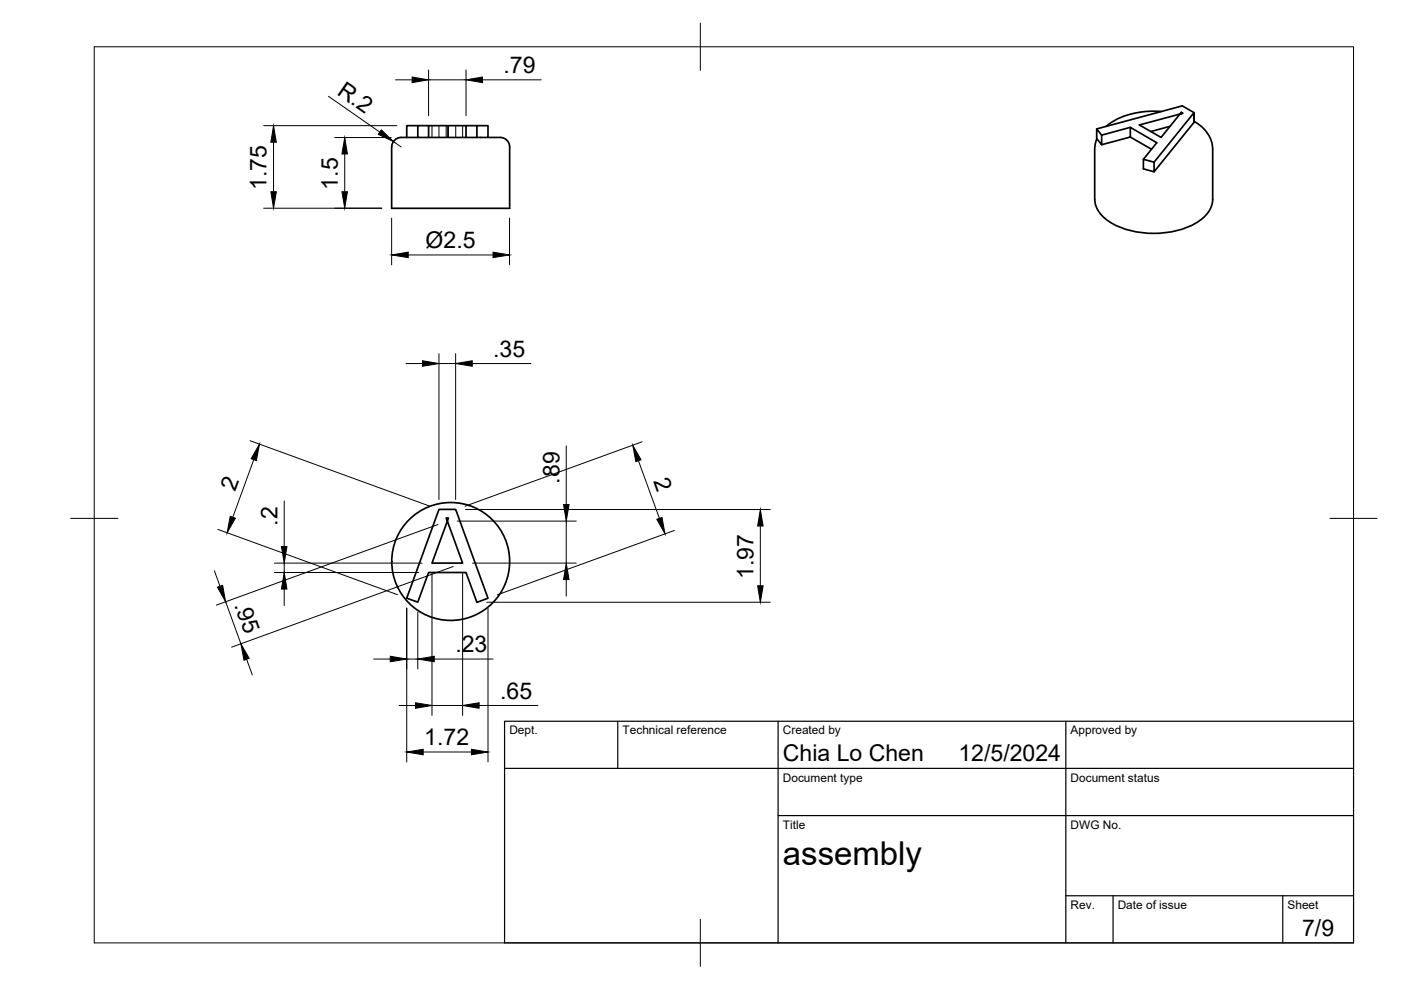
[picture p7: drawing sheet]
<svg xmlns="http://www.w3.org/2000/svg" width="297mm" height="210mm" viewBox="0 0 297 210" stroke-linecap="round" stroke-linejoin="round" font-family="sans-serif">
<!-- layer: Visible -->
<g fill="none" stroke="#000" stroke-width=".36">
<path d="M83 31.2v13h25.1v-13M86.2 29.1h-.3a2.56 2.56 0 0 0-2.8 1.5v.5M88.6 29.1h14.9v-2.5h-2.4v2.5M88.6 26.6h-2.4v2.5M90.9 26.6h-2.3v2.5h-2.4M98.8 26.6h-7.9v2.5M101.1 26.6h-2.3v2.5M103.5 29.1h1.5a3 3 0 0 1 2.8 1l.3 1M233.6 30.7l6-1.6v-2.1l5.7 3.3-2.9 3.5M239.6 27l-6 1.7v2l-1.1-1.3v-2.1l1.1 1.4M239.6 29.1l4.5 2.5M244.7 34.4l-2.3-.6v2l2.3 .6v-2l8.5-10.5-.1 2.1-8.4 10.4"/>
<path d="M246.2 23.6a16.6 16.6 0 0 0-11.7 3.2M248.1 26.8l-4.1 1.1M250.5 23.8l-.3 .4-8.6 2.3 4.6 2.6 4-4.9 .6-.2-.3-.2v.3M253.1 26l.1-2.1-2.5-1.4-18.2 4.8M253.2 25.7a7.2 7.2 0 0 1 3.9 5.9v10.7a6 6 0 0 1-3.1 4.8 19.2 19.2 0 0 1-18.7 0 6 6 0 0 1-3.2-4.8v-10.7l.5-2.2M93.1 108h3.5l6.9 18.8-2.4 .9-2.3-6.3h-7.9l-2.3 6.3-2.4-.9zM94.6 109.8h.5l-.3 .7 3.3 8.9h-6.5l3.2-8.9z"/>
<circle cx="95.6" cy="119" r="12.5"/>
</g>
<!-- layer: Hidden -->
<path d="M91.6 26.6v2.5M93.1 26.6v2.5M94.6 26.6v2.5M94.8 26.6v2.5M95.1 26.6v2.5M96.6 26.6v2.5M98.1 26.6v2.5" fill="none" stroke="#000" stroke-width=".21"/>
<!-- layer: BORDER -->
<path d="M20 9.9h267v190h-267zM148.5 4.9v10M15 109.9h10M282 109.9h10M148.5 194.9v10" fill="none" stroke="#000" stroke-width=".21"/>
<!-- layer: TITLEBLOCK -->
<path d="M107 152.9h180v47h-180zM131 152.9v10M165 152.9v47M226 152.9v47M107 162.9h180M165 172.9h122M226 189.9h61M236 189.9v10M272 189.9v10" fill="none" stroke="#000" stroke-width=".25"/>
<!-- layer: FD_Dimensions -->
<g fill="none" stroke="#000" stroke-width=".21">
<path d="M83.9 16.9h3.5M90.9 14.8v9.7M90.9 16.9h7.9M98.8 14.8v9.7M102.3 16.9h12.4M55.9 26.6h28.2M58 30.2v10.5M69.6 20.4l10.9 7.6M71 29.2h12M73.1 32.7v8M83.4 30l1.6 1.2M55.9 44.1h25"/>
<path d="M83 46.2v9.9M86.6 54.1h17.9M108 46.2v9.9M86.1 77.1h3.5M93.1 75v30.9M93.1 77.1h3.5M96.6 75v30.9M100.1 77.1h12.5M53 93.4l38.1 13.9M53.8 97.4l-4.4 12.3M120.1 94.5v12.5M135.4 97.7l4.4 12.2"/>
<path d="M136.1 93.7l-37.5 13.6M46.2 112.2l38.1 13.9M58.2 119.4h31.3M60.3 106.2v9.7M60.3 119.4v2M92.9 111.2l-47 17.1M96.9 110.5h25.3M98.7 108h64.6M100.2 119.4h22M120.1 110.5v8.9M143 112.5l-37.6 13.6M161.2 111.5v12.7"/>
<path d="M45.4 121l1.3 3.3M47.8 127.6l3.3 8.9M52.3 139.8l1.2 3.3M58.2 121.4h30.6M60.3 124.9v3.5M79.2 139.7h3.5M86.2 128.9v32.7M86.2 139.7h2.4M88.6 129.8v12M91.6 121.5v30.2M92.1 139.7h12.4M96.1 120.1l-47 17.1"/>
<path d="M98.1 121.5v30.2M103.2 127.7h60.1M103.5 128.9v32.7M120.1 122.9v3.5M84.6 149.6h3.5M89.7 159.4h10.2M91.6 149.6h6.5M101.6 149.6h12.4"/>
</g>
<g fill="#000" stroke="#000" stroke-width=".21">
<path d="M87.4 16.3l3.5 .6-3.5 .6zM98.8 16.9l3.5-.6v1.2zM58 26.6l.6 3.6h-1.2zM73.1 29.2l.6 3.5h-1.2zM80.9 27.5l2.5 2.5-3.2-1.5zM57.4 40.7h1.2l-.6 3.4zM72.5 40.7h1.2l-.6 3.4zM83 54.1l3.6-.6v1.1zM104.5 53.5l3.5 .6-3.5 .5zM89.6 76.5l3.5 .6-3.5 .6zM96.6 77.1l3.5-.6v1.2zM55 94.2l-.6 3.5-1.1-.4z"/>
<path d="M134.2 94.4l1.7 3.1-1.1 .4zM48.8 109.5l1.1 .4-1.7 3.1zM59.7 115.9h1.1l-.5 3.5zM119.5 107h1.1l-.5 3.5zM139.3 110.1l1.1-.4 .6 3.5zM161.2 108l.6 3.5h-1.2zM46.1 124.5l1.1-.4 .6 3.5zM51.1 136.5l1.7 3.1-1.1 .4zM60.3 121.4l.5 3.5h-1.1zM82.7 139.1l3.5 .6-3.5 .6zM88.6 139.7l3.5-.6v1.2zM120.1 119.4l.5 3.5h-1.1z"/>
<path d="M160.6 124.2h1.2l-.6 3.5zM88.1 149l3.5 .6-3.5 .6zM86.2 159.4l3.5-.5v1.1zM99.9 158.9l3.6 .5-3.6 .6zM98.1 149.6l3.5-.6v1.2z"/>
</g>
<text font-size="7" x="166" y="183.4">assembly</text>
<g font-size="4.9">
<text x="106.8" y="15.5">.79</text>
<text x="71.3" y="19.9" transform="rotate(35 71.3 19.9)">R.2</text>
<text x="56.5" y="40.3" transform="rotate(-90 56.5 40.3)">1.75</text>
<text x="71.6" y="40.2" transform="rotate(-90 71.6 40.2)">1.5</text>
<text x="90.2" y="52.5">Ø2.5</text>
<text x="104.6" y="75.6">.35</text>
<text x="49.8" y="104.3" transform="rotate(-70 49.8 104.3)">2</text>
<text x="118.6" y="102.5" transform="rotate(-90 118.6 102.5)">.89</text>
<text x="138.5" y="102.1" transform="rotate(70 138.5 102.1)">2</text>
<text x="58.9" y="111.4" transform="rotate(-90 58.9 111.4)">.2</text>
<text x="159.7" y="122.8" transform="rotate(-90 159.7 122.8)">1.97</text>
<text x="49.6" y="128.2" transform="rotate(70 49.6 128.2)">.95</text>
<text x="96.5" y="138.3">.23</text>
<text x="106" y="148.1">.65</text>
<text x="90" y="158">1.72</text>
<text x="166" y="161.4">Chia Lo Chen</text>
<text x="203.2" y="161.4">12/5/2024</text>
<text x="276.1" y="198.6">7/9</text>
</g>
<g font-size="2.5">
<text x="108" y="155.7">Dept.</text>
<text x="132" y="155.7">Technical reference</text>
<text x="166" y="155.7">Created by</text>
<text x="227" y="155.7">Approved by</text>
<text x="166" y="165.7">Document type</text>
<text x="227" y="165.7">Document status</text>
<text x="166" y="175.7">Title</text>
<text x="227" y="175.7">DWG No.</text>
<text x="227" y="192.7">Rev.</text>
<text x="237" y="192.7">Date of issue</text>
<text x="273" y="192.7">Sheet</text>
</g>
</svg>
